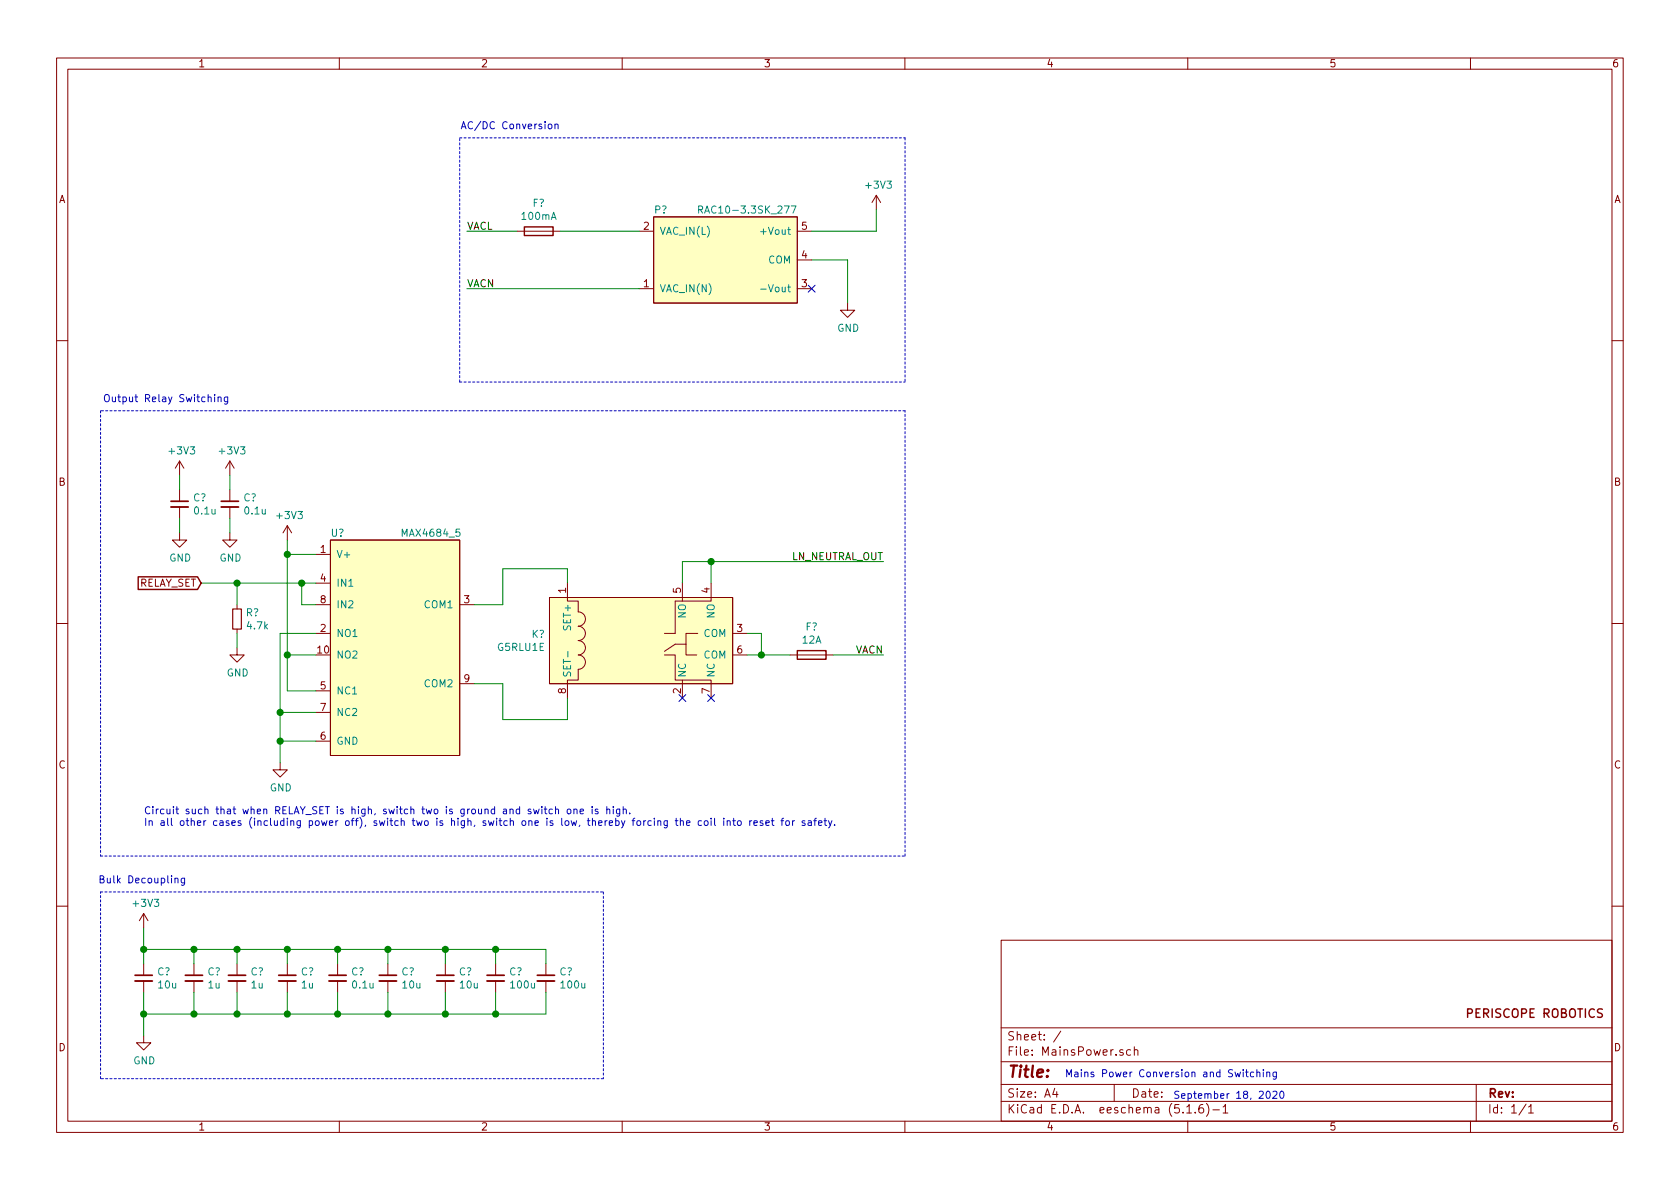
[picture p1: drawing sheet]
EESchema Schematic File Version 4
EELAYER 30 0
EELAYER END
$Descr A4 11693 8268
encoding utf-8
Sheet 1 1
Title ""
Date ""
Rev ""
Comp ""
Comment1 ""
Comment2 ""
Comment3 ""
Comment4 ""
$EndDescr
$Comp
L Device:Fuse F?
U 1 1
P 3750 1600
F 0 "F?" V 3553 1600 50  0000 C CNN
F 1 "100mA" V 3644 1600 50  0000 C CNN
F 2 "" V 3680 1600 50  0001 C CNN
F 3 "~" H 3750 1600 50  0001 C CNN
	1    3750 1600
	0    1    1    0   
$EndComp
$Comp
L power:+3V3 #PWR?
U 1 1
P 6100 1450
F 0 "#PWR?" H 6100 1300 50  0001 C CNN
F 1 "+3V3" H 6115 1623 50  0000 C CNN
F 2 "" H 6100 1450 50  0001 C CNN
F 3 "" H 6100 1450 50  0001 C CNN
	1    6100 1450
	1    0    0    -1  
$EndComp
Wire Wire Line
	5650 1800 5900 1800
$Comp
L power:GND #PWR?
U 1 1
P 5900 2100
F 0 "#PWR?" H 5900 1850 50  0001 C CNN
F 1 "GND" H 5905 1927 50  0000 C CNN
F 2 "" H 5900 2100 50  0001 C CNN
F 3 "" H 5900 2100 50  0001 C CNN
	1    5900 2100
	1    0    0    -1  
$EndComp
$Comp
L ReflowOven:RAC10-3.3SK_277 P?
U 1 1
P 5050 1800
F 0 "P?" H 4600 2150 50  0000 C CNN
F 1 "RAC10-3.3SK_277" H 5200 2150 50  0000 C CNN
F 2 "" H 5050 1900 50  0001 C CNN
F 3 "" H 5050 1900 50  0001 C CNN
	1    5050 1800
	1    0    0    -1  
$EndComp
Wire Wire Line
	5900 1800 5900 2100
Wire Wire Line
	6100 1450 6100 1600
Wire Wire Line
	6100 1600 5650 1600
$Comp
L Device:C_Small C?
U 1 1
P 2000 6800
F 0 "C?" H 2092 6846 50  0000 L CNN
F 1 "1u" H 2092 6755 50  0000 L CNN
F 2 "Capacitor_SMD:C_0603_1608Metric" H 2000 6800 50  0001 C CNN
F 3 "~" H 2000 6800 50  0001 C CNN
	1    2000 6800
	1    0    0    -1  
$EndComp
$Comp
L Device:C_Small C?
U 1 1
P 2350 6800
F 0 "C?" H 2442 6846 50  0000 L CNN
F 1 "0.1u" H 2442 6755 50  0000 L CNN
F 2 "Capacitor_SMD:C_0603_1608Metric" H 2350 6800 50  0001 C CNN
F 3 "~" H 2350 6800 50  0001 C CNN
	1    2350 6800
	1    0    0    -1  
$EndComp
$Comp
L Device:C_Small C?
U 1 1
P 2700 6800
F 0 "C?" H 2792 6846 50  0000 L CNN
F 1 "10u" H 2792 6755 50  0000 L CNN
F 2 "Capacitor_SMD:C_0603_1608Metric" H 2700 6800 50  0001 C CNN
F 3 "~" H 2700 6800 50  0001 C CNN
	1    2700 6800
	1    0    0    -1  
$EndComp
Wire Wire Line
	2000 6700 2000 6600
Wire Wire Line
	2000 6600 2350 6600
Wire Wire Line
	2700 6600 2700 6700
Wire Wire Line
	2350 6700 2350 6600
Connection ~ 2350 6600
Wire Wire Line
	2350 6600 2700 6600
$Comp
L power:+3V3 #PWR?
U 1 1
P 1000 6450
F 0 "#PWR?" H 1000 6300 50  0001 C CNN
F 1 "+3V3" H 1015 6623 50  0000 C CNN
F 2 "" H 1000 6450 50  0001 C CNN
F 3 "" H 1000 6450 50  0001 C CNN
	1    1000 6450
	1    0    0    -1  
$EndComp
Wire Wire Line
	2000 6900 2000 7050
Wire Wire Line
	2000 7050 2350 7050
Wire Wire Line
	2700 7050 2700 6900
Wire Wire Line
	2350 6900 2350 7050
Connection ~ 2350 7050
Wire Wire Line
	2350 7050 2700 7050
$Comp
L power:GND #PWR?
U 1 1
P 1000 7200
F 0 "#PWR?" H 1000 6950 50  0001 C CNN
F 1 "GND" H 1005 7027 50  0000 C CNN
F 2 "" H 1000 7200 50  0001 C CNN
F 3 "" H 1000 7200 50  0001 C CNN
	1    1000 7200
	1    0    0    -1  
$EndComp
$Comp
L Device:C_Small C?
U 1 1
P 1650 6800
F 0 "C?" H 1742 6846 50  0000 L CNN
F 1 "1u" H 1742 6755 50  0000 L CNN
F 2 "Capacitor_SMD:C_0603_1608Metric" H 1650 6800 50  0001 C CNN
F 3 "~" H 1650 6800 50  0001 C CNN
	1    1650 6800
	1    0    0    -1  
$EndComp
$Comp
L Device:C_Small C?
U 1 1
P 3100 6800
F 0 "C?" H 3192 6846 50  0000 L CNN
F 1 "10u" H 3192 6755 50  0000 L CNN
F 2 "Capacitor_SMD:C_0603_1608Metric" H 3100 6800 50  0001 C CNN
F 3 "~" H 3100 6800 50  0001 C CNN
	1    3100 6800
	1    0    0    -1  
$EndComp
$Comp
L Device:C_Small C?
U 1 1
P 3450 6800
F 0 "C?" H 3542 6846 50  0000 L CNN
F 1 "100u" H 3542 6755 50  0000 L CNN
F 2 "Capacitor_SMD:C_0603_1608Metric" H 3450 6800 50  0001 C CNN
F 3 "~" H 3450 6800 50  0001 C CNN
	1    3450 6800
	1    0    0    -1  
$EndComp
$Comp
L Device:C_Small C?
U 1 1
P 3800 6800
F 0 "C?" H 3892 6846 50  0000 L CNN
F 1 "100u" H 3892 6755 50  0000 L CNN
F 2 "Capacitor_SMD:C_0603_1608Metric" H 3800 6800 50  0001 C CNN
F 3 "~" H 3800 6800 50  0001 C CNN
	1    3800 6800
	1    0    0    -1  
$EndComp
Wire Wire Line
	2700 6600 3100 6600
Wire Wire Line
	3100 6600 3100 6700
Connection ~ 2700 6600
Wire Wire Line
	3100 6600 3450 6600
Wire Wire Line
	3450 6600 3450 6700
Connection ~ 3100 6600
Wire Wire Line
	3450 6600 3800 6600
Wire Wire Line
	3800 6600 3800 6700
Connection ~ 3450 6600
Wire Wire Line
	3800 6900 3800 7050
Wire Wire Line
	3800 7050 3450 7050
Connection ~ 2700 7050
Wire Wire Line
	3100 6900 3100 7050
Connection ~ 3100 7050
Wire Wire Line
	3100 7050 2700 7050
Wire Wire Line
	3450 6900 3450 7050
Connection ~ 3450 7050
Wire Wire Line
	3450 7050 3100 7050
Wire Wire Line
	2000 6600 1650 6600
Wire Wire Line
	1650 6600 1650 6700
Connection ~ 2000 6600
Wire Wire Line
	1650 6900 1650 7050
Wire Wire Line
	1650 7050 2000 7050
Connection ~ 2000 7050
$Comp
L Device:C_Small C?
U 1 1
P 1350 6800
F 0 "C?" H 1442 6846 50  0000 L CNN
F 1 "1u" H 1442 6755 50  0000 L CNN
F 2 "Capacitor_SMD:C_0603_1608Metric" H 1350 6800 50  0001 C CNN
F 3 "~" H 1350 6800 50  0001 C CNN
	1    1350 6800
	1    0    0    -1  
$EndComp
Wire Wire Line
	1650 6600 1350 6600
Wire Wire Line
	1350 6600 1350 6700
Connection ~ 1650 6600
Wire Wire Line
	1350 7050 1650 7050
Wire Wire Line
	1350 6900 1350 7050
Connection ~ 1650 7050
$Comp
L Device:C_Small C?
U 1 1
P 1000 6800
F 0 "C?" H 1092 6846 50  0000 L CNN
F 1 "10u" H 1092 6755 50  0000 L CNN
F 2 "Capacitor_SMD:C_0603_1608Metric" H 1000 6800 50  0001 C CNN
F 3 "~" H 1000 6800 50  0001 C CNN
	1    1000 6800
	1    0    0    -1  
$EndComp
Wire Wire Line
	1000 6700 1000 6600
Wire Wire Line
	1000 6600 1350 6600
Connection ~ 1350 6600
Wire Wire Line
	1000 6900 1000 7050
Wire Wire Line
	1000 7050 1350 7050
Connection ~ 1350 7050
Wire Wire Line
	1000 7200 1000 7050
Connection ~ 1000 7050
Wire Wire Line
	1000 6450 1000 6600
Connection ~ 1000 6600
Wire Notes Line
	700  6200 4200 6200
Wire Notes Line
	4200 6200 4200 7500
Wire Notes Line
	4200 7500 700  7500
Wire Notes Line
	700  7500 700  6200
Text Notes 1300 6150 2    50   ~ 0
Bulk Decoupling
Wire Notes Line
	6300 950  6300 2650
Wire Notes Line
	3200 2650 3200 950 
Text Notes 3900 900  2    50   ~ 0
AC/DC Conversion
Wire Wire Line
	3250 1600 3600 1600
Wire Wire Line
	3250 2000 4450 2000
Text Label 3250 2000 0    50   ~ 0
VACN
Wire Wire Line
	3900 1600 4450 1600
Text Label 3250 1600 0    50   ~ 0
VACL
Wire Notes Line
	3200 2650 6300 2650
Wire Notes Line
	3200 950  6300 950 
$Comp
L ReflowOven:MAX4684_5 U?
U 1 1
P 2750 4500
F 0 "U?" H 2350 5300 50  0000 C CNN
F 1 "MAX4684_5" H 3000 5300 50  0000 C CNN
F 2 "" H 2550 5050 50  0001 C CNN
F 3 "" H 2550 5050 50  0001 C CNN
	1    2750 4500
	1    0    0    -1  
$EndComp
Wire Wire Line
	3300 4200 3500 4200
Wire Wire Line
	3500 4200 3500 3950
Wire Wire Line
	3500 3950 3950 3950
Wire Wire Line
	3950 3950 3950 4050
Wire Wire Line
	3950 5000 3500 5000
Wire Wire Line
	3500 5000 3500 4750
Wire Wire Line
	3500 4750 3300 4750
Wire Wire Line
	1950 5150 1950 5300
Wire Wire Line
	1950 5150 2200 5150
$Comp
L power:GND #PWR?
U 1 1
P 1950 5300
F 0 "#PWR?" H 1950 5050 50  0001 C CNN
F 1 "GND" H 1955 5127 50  0000 C CNN
F 2 "" H 1950 5300 50  0001 C CNN
F 3 "" H 1950 5300 50  0001 C CNN
	1    1950 5300
	1    0    0    -1  
$EndComp
Wire Wire Line
	2200 3850 2000 3850
Wire Wire Line
	2000 3850 2000 3750
$Comp
L power:+3V3 #PWR?
U 1 1
P 2000 3750
F 0 "#PWR?" H 2000 3600 50  0001 C CNN
F 1 "+3V3" H 2015 3923 50  0000 C CNN
F 2 "" H 2000 3750 50  0001 C CNN
F 3 "" H 2000 3750 50  0001 C CNN
	1    2000 3750
	1    0    0    -1  
$EndComp
Text GLabel 1400 4050 0    50   Input ~ 0
RELAY_SET
Wire Wire Line
	3950 4850 3950 5000
$Comp
L ReflowOven:G5RLU1E K?
U 1 1
P 4450 4500
F 0 "K?" H 3797 4596 50  0000 R CNN
F 1 "G5RLU1E" H 3797 4505 50  0000 R CNN
F 2 "" H 3925 4350 50  0001 C CNN
F 3 "" H 3925 4350 50  0001 C CNN
	1    4450 4500
	1    0    0    -1  
$EndComp
NoConn ~ 4750 4850
NoConn ~ 4950 4850
Wire Wire Line
	5200 4400 5300 4400
Wire Wire Line
	5300 4400 5300 4550
Wire Wire Line
	5300 4550 5200 4550
Text Label 6150 4550 2    50   ~ 0
VACN
Wire Wire Line
	4750 4050 4750 3900
Wire Wire Line
	4750 3900 4950 3900
Wire Wire Line
	4950 3900 4950 4050
Text Notes 8900 7500 2    50   ~ 0
Mains Power Conversion and Switching\n
Text Notes 8950 7650 2    50   ~ 0
September 18, 2020
$Comp
L Device:C_Small C?
U 1 1
P 1600 3500
F 0 "C?" H 1692 3546 50  0000 L CNN
F 1 "0.1u" H 1692 3455 50  0000 L CNN
F 2 "Capacitor_SMD:C_0603_1608Metric" H 1600 3500 50  0001 C CNN
F 3 "~" H 1600 3500 50  0001 C CNN
	1    1600 3500
	1    0    0    -1  
$EndComp
$Comp
L Device:C_Small C?
U 1 1
P 1250 3500
F 0 "C?" H 1342 3546 50  0000 L CNN
F 1 "0.1u" H 1342 3455 50  0000 L CNN
F 2 "Capacitor_SMD:C_0603_1608Metric" H 1250 3500 50  0001 C CNN
F 3 "~" H 1250 3500 50  0001 C CNN
	1    1250 3500
	1    0    0    -1  
$EndComp
Wire Wire Line
	1600 3600 1600 3700
$Comp
L power:GND #PWR?
U 1 1
P 1600 3700
F 0 "#PWR?" H 1600 3450 50  0001 C CNN
F 1 "GND" H 1605 3527 50  0000 C CNN
F 2 "" H 1600 3700 50  0001 C CNN
F 3 "" H 1600 3700 50  0001 C CNN
	1    1600 3700
	1    0    0    -1  
$EndComp
$Comp
L power:GND #PWR?
U 1 1
P 1250 3700
F 0 "#PWR?" H 1250 3450 50  0001 C CNN
F 1 "GND" H 1255 3527 50  0000 C CNN
F 2 "" H 1250 3700 50  0001 C CNN
F 3 "" H 1250 3700 50  0001 C CNN
	1    1250 3700
	1    0    0    -1  
$EndComp
Wire Wire Line
	1250 3700 1250 3600
Wire Wire Line
	1600 3400 1600 3300
Wire Wire Line
	1250 3400 1250 3300
$Comp
L power:+3V3 #PWR?
U 1 1
P 1600 3300
F 0 "#PWR?" H 1600 3150 50  0001 C CNN
F 1 "+3V3" H 1615 3473 50  0000 C CNN
F 2 "" H 1600 3300 50  0001 C CNN
F 3 "" H 1600 3300 50  0001 C CNN
	1    1600 3300
	1    0    0    -1  
$EndComp
$Comp
L power:+3V3 #PWR?
U 1 1
P 1250 3300
F 0 "#PWR?" H 1250 3150 50  0001 C CNN
F 1 "+3V3" H 1265 3473 50  0000 C CNN
F 2 "" H 1250 3300 50  0001 C CNN
F 3 "" H 1250 3300 50  0001 C CNN
	1    1250 3300
	1    0    0    -1  
$EndComp
Wire Wire Line
	2200 4200 2100 4200
Wire Wire Line
	2100 4200 2100 4050
Wire Wire Line
	2100 4050 2200 4050
Wire Wire Line
	2100 4050 1650 4050
Connection ~ 2100 4050
Wire Wire Line
	2200 4950 1950 4950
Wire Wire Line
	1950 4950 1950 5150
Connection ~ 1950 5150
Wire Wire Line
	2200 4550 2000 4550
Wire Wire Line
	2000 4550 2000 4800
Wire Wire Line
	2000 4800 2200 4800
Wire Wire Line
	2200 4400 1950 4400
Wire Wire Line
	1950 4400 1950 4950
Connection ~ 1950 4950
Wire Wire Line
	2000 4550 2000 3850
Connection ~ 2000 4550
Connection ~ 2000 3850
$Comp
L Device:R_Small R?
U 1 1
P 1650 4300
F 0 "R?" H 1709 4346 50  0000 L CNN
F 1 "4.7k" H 1709 4255 50  0000 L CNN
F 2 "" H 1650 4300 50  0001 C CNN
F 3 "~" H 1650 4300 50  0001 C CNN
	1    1650 4300
	1    0    0    -1  
$EndComp
Wire Wire Line
	1650 4400 1650 4500
$Comp
L power:GND #PWR?
U 1 1
P 1650 4500
F 0 "#PWR?" H 1650 4250 50  0001 C CNN
F 1 "GND" H 1655 4327 50  0000 C CNN
F 2 "" H 1650 4500 50  0001 C CNN
F 3 "" H 1650 4500 50  0001 C CNN
	1    1650 4500
	1    0    0    -1  
$EndComp
Wire Wire Line
	1650 4200 1650 4050
Connection ~ 1650 4050
Wire Wire Line
	1650 4050 1400 4050
Text Notes 1000 5750 0    50   ~ 0
Circuit such that when RELAY_SET is high, switch two is ground and switch one is high.\nIn all other cases (including power off), switch two is high, switch one is low, thereby forcing the coil into reset for safety. \n
Wire Notes Line
	6300 2850 700  2850
Wire Notes Line
	700  2850 700  5950
Wire Notes Line
	700  5950 6300 5950
Wire Notes Line
	6300 5950 6300 2850
Text Notes 1600 2800 2    50   ~ 0
Output Relay Switching
Connection ~ 4950 3900
Text Label 6150 3900 2    50   ~ 0
LN_NEUTRAL_OUT
NoConn ~ 5650 2000
$Comp
L Device:Fuse F?
U 1 1
P 5650 4550
F 0 "F?" V 5453 4550 50  0000 C CNN
F 1 "12A" V 5544 4550 50  0000 C CNN
F 2 "" V 5580 4550 50  0001 C CNN
F 3 "~" H 5650 4550 50  0001 C CNN
	1    5650 4550
	0    1    1    0   
$EndComp
Wire Wire Line
	5300 4550 5500 4550
Connection ~ 5300 4550
Wire Wire Line
	5800 4550 6150 4550
Wire Wire Line
	4950 3900 6150 3900
$EndSCHEMATC
